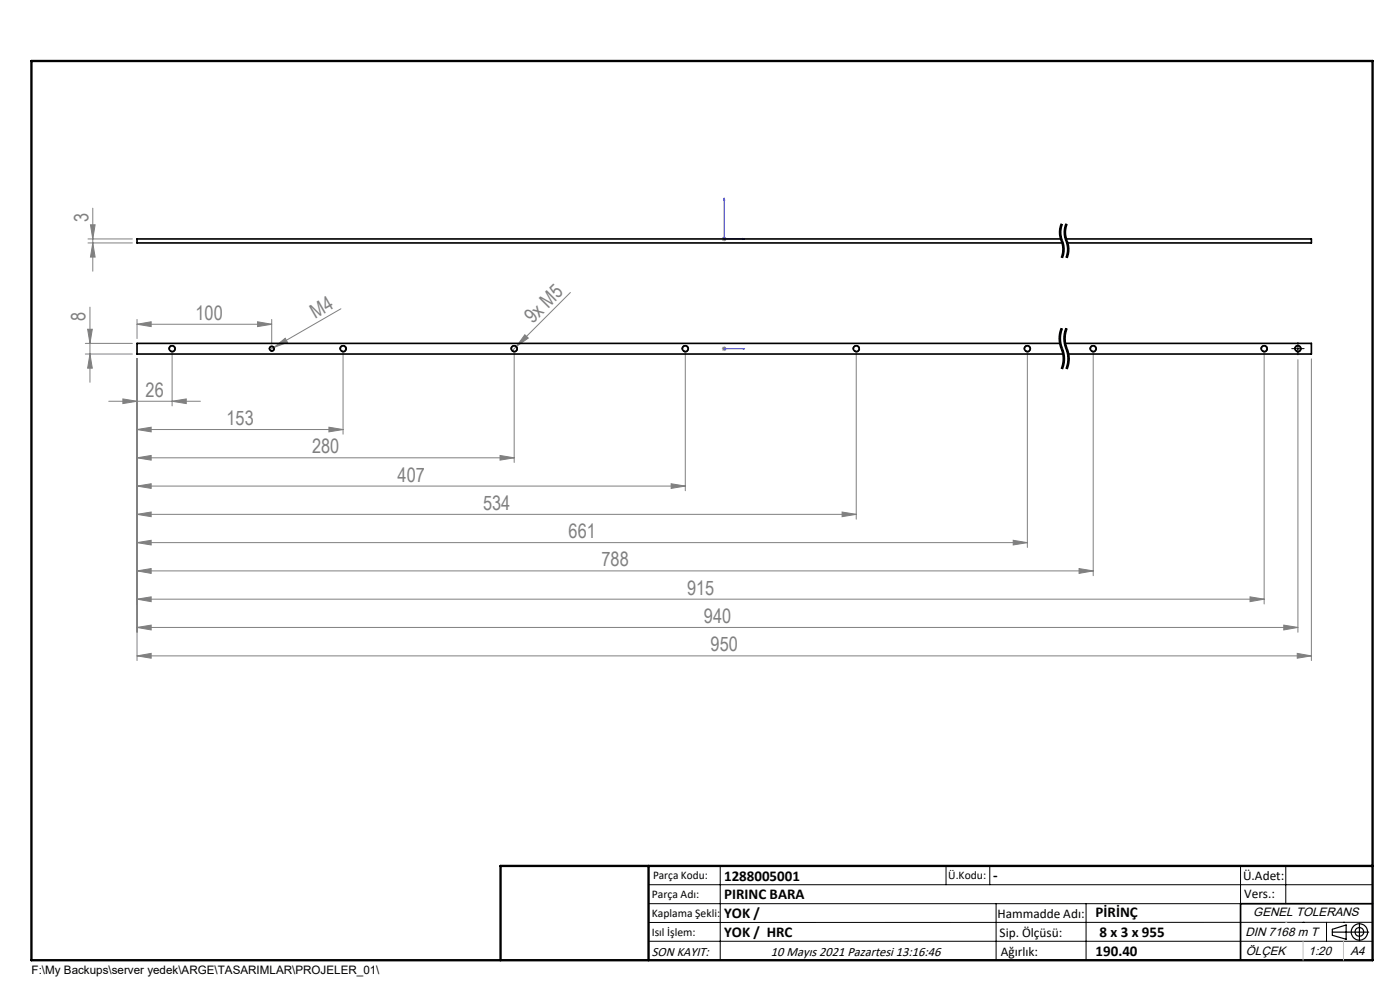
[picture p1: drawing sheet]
<svg xmlns="http://www.w3.org/2000/svg" width="297mm" height="210mm" viewBox="0 0 297 210" stroke-linecap="round" stroke-linejoin="round" font-family="sans-serif">
<g fill="none" stroke="#000" stroke-width=".21">
<path d="M224.9 48l-.1 1.9 .6 2.1M225.1 47.4l-.2 .6M225.1 49.9l.3 1M225.3 47.5a4.8 4.8 0 0 0 .1 3.9l.2 1.8-.3 1.5M225.3 52l.1 .6M225.4 50.9v.1zM225.4 47.5l-.3 1.2v1.2M225.4 51l.1 .3M225.4 52.6v.6M225.4 53.2l-.3 1.4M225.5 51.3l.3 1.9-.4 1.6M225.9 48a6.2 6.2 0 0 0 .5 4"/>
<path d="M226.1 47.4l-.2 .6M226.1 49.9l.4 1.4M226.3 47.5a5.7 5.7 0 0 0 .2 4.5l.1 1.5-.3 1.2M226.3 52l.1 1.2-.3 1.4M226.4 47.5l-.3 1.2v1.2M226.5 51.3l.3 1.9-.4 1.6M35.8 74.1a.72 .72 0 0 1 .6-.8 .72 .72 0 0 1 .8 .7 .72 .72 0 0 1-.9 .7M57.1 74.1a.57 .57 0 0 1 .6-.7 .57 .57 0 0 1 .5 .7 .57 .57 0 0 1-.7 .4M72.1 74.1a.71 .71 0 0 1 .7-.8 .71 .71 0 0 1 .7 .8 .71 .71 0 0 1-.9 .6M108.4 74.1a.72 .72 0 0 1 .6-.8 .72 .72 0 0 1 .8 .7 .72 .72 0 0 1-.9 .7M144.7 74.1a.72 .72 0 0 1 .6-.8 .72 .72 0 0 1 .8 .8 .72 .72 0 0 1-.9 .6M181 74.1a.71 .71 0 0 1 .6-.8 .71 .71 0 0 1 .8 .8 .71 .71 0 0 1-.9 .6"/>
<path d="M217.2 74.1a.72 .72 0 0 1 .7-.8 .72 .72 0 0 1 .8 .7 .72 .72 0 0 1-.9 .7M224.7 72.3l.3 1.4M225 73.7l.2 .6M225 71.6l.1 1 .3 1.1M225.1 69.6l-.4 1.3v1.4M225.2 74.3l.1 .3M225.3 69.6a6 6 0 0 0 .2 5l.2 1.7-.4 2M225.3 74.6l.1 .4M225.4 73.7v.2zM225.4 75v.3M225.4 69.7l-.4 1.9M225.4 73.9l.3 .6"/>
<path d="M225.4 75.3v1.6M225.4 76.9l-.3 1.3M225.7 77.7l-.3 .6M225.7 74.6l.1 .6M225.7 72.3l.3 1.4M225.8 77l-.1 .7M225.8 75.2v1.8M226 73.7l.2 .6M226 71.6l.1 1.3 .6 1.6M226.1 69.6l-.4 1.3v1.4M226.2 74.3l.1 .3M226.3 69.6a6 6 0 0 0 .2 5l.2 1.7-.4 2"/>
<path d="M226.3 74.6l.1 .4M226.4 75v.3M226.4 69.7l-.4 1.9M226.4 75.3v1.6M226.4 76.9l-.3 1.3M226.7 77.7l-.3 .6M226.7 74.6l.1 .6M226.8 77l-.1 .7M226.8 75.2v1.8M231.2 74.1a.72 .72 0 0 1 .7-.8 .72 .72 0 0 1 .7 .8 .72 .72 0 0 1-.9 .6M267.5 74.1a.71 .71 0 0 1 .7-.8 .71 .71 0 0 1 .7 .8 .71 .71 0 0 1-.9 .6M274.6 74h1.4"/>
<path d="M274.6 74.1a.72 .72 0 0 1 .7-.8 .72 .72 0 0 1 .8 .8 .72 .72 0 0 1-1 .6M275.3 73.3v1.4M137.6 187.7h153.6M137.6 191.7h153.6M137.6 199.7h153.6M152.8 183.7v20M200.7 183.7v4M210 183.7v4M211.3 191.7v12M230.4 191.7v12M263.2 183.7v20M272.8 183.7v8"/>
<path d="M276.4 195.6h.1M281.4 195.6v4.1M285 195.6h.1M291.2 195.6l-153.6 .1"/>
</g>
<path d="M225.3 47.5a4.7 4.7 0 0 0 0 3.6M225.3 51.1a4.7 4.7 0 0 1 0 3.6M226.3 47.5a4.7 4.7 0 0 0 0 3.6M226.3 51.1a4.7 4.7 0 0 1 0 3.6" fill="none" stroke="#000" stroke-width=".21" stroke-dasharray="6.3 1.3 1.3 1.3" stroke-linecap="butt"/>
<path d="M225.3 69.6a5.6 5.6 0 0 0 0 4.4M225.3 74a5.6 5.6 0 0 1 0 4.3M226.3 69.6a5.6 5.6 0 0 0 0 4.4M226.3 74a5.6 5.6 0 0 1 0 4.3" fill="none" stroke="#000" stroke-width=".21" stroke-dasharray="6.3 1.3 1.3 1.3" stroke-dashoffset="6" stroke-linecap="butt"/>
<g fill="none" stroke="#000" stroke-width=".25">
<path d="M282.6 197.7h7.8M282.6 197.1l3-.9v3l-3-.8zM288.4 195.8v3.8M106.2 203.7h185"/>
<circle cx="288.4" cy="197.7" r="1.74"/>
<circle cx="288.4" cy="197.7" r=".93"/>
</g>
<path d="M153.6 42l.1 .4h-.2zM153.6 42v8.7h4.4M157.6 50.6l.4 .1-.4 .1zM153.5 74h.2zM153.6 74h.1M153.6 74h4.4M158 74h-.4h.4" fill="none" stroke="#00f" stroke-width=".21"/>
<g fill="none" stroke="#808080" stroke-width=".21">
<path d="M18.7 50.7h9.4M18.7 51.5h9.4M19.2 47.7h1l-.5 3zM19.7 51.5l.5 3h-1zM19.7 44.2v13.3M153.1 50.7h1M153.3 50.3l.7 .7M153.6 50.2v1M154 50.3l-.7 .7M18.1 72.8h10M18.1 75.1h10M18.6 69.8h1l-.5 3z"/>
<path d="M19.1 75.1l.5 3h-1zM19.1 65.1v16M29.1 68.8l3-.5v1zM29.1 67.8v4M29.1 76.1v64M29.1 68.8h28.5M36.5 75v11.1M54.6 68.3l3 .5-3 .5zM57.6 67.8v5.2M58.1 73.7l2.4-2 .5 .9zM58.1 73.7l-.9 .6M72.3 65.5l-14.2 8.2"/>
<path d="M72.8 75v17.1M109.1 75v23.1M111.3 71l.8 .7-2.5 1.8zM121 62l-12.4 12.5M145.4 75v29.1M153.1 74h1M153.3 73.6l.7 .7M153.6 73.5v1M154 73.6l-.7 .7M181.6 75v35.1M217.9 75v41.1M231.9 75v47.1"/>
<path d="M268.2 75v53.1M275.3 76.3v57.8M278.2 76.1v64M23.1 85.1h19.4M26.1 84.6l3 .5-3 .5zM29.1 91.1l3-.5v1zM29.1 97.1l3-.5v1zM29.1 91.1h43.7M29.1 97.1h80M36.5 85.1l3-.5v1zM69.8 90.6l3 .5-3 .5zM106.1 96.6l3 .5-3 .5z"/>
<path d="M29.1 103.1l3-.5v1zM29.1 109.1l3-.5v1zM29.1 115.1l3-.5v1zM29.1 103.1h116.3M29.1 109.1h152.5M29.1 115.1h188.8M142.4 102.6l3 .5-3 .5zM178.6 108.6l3 .5-3 .5zM214.9 114.6l3 .5-3 .5zM29.1 121.1l3-.5v1zM29.1 127.1l3-.5v1zM29.1 133.1l3-.5v1z"/>
<path d="M29.1 139.1l3-.5v1zM29.1 121.1h202.8M29.1 127.1h239.1M29.1 133.1h246.2M29.1 139.1h249.1M228.9 120.6l3 .5-3 .5zM265.2 126.6l3 .5-3 .5zM272.3 132.6l3 .5-3 .5zM275.2 138.6l3 .5-3 .5z"/>
</g>
<path d="M274.6 74h-.6M275.3 73.2v-.6M275.3 74.7v.6M276.1 74h.6" fill="none" stroke="#000" stroke-width=".21" stroke-dasharray="15.2 1.3 1.3 1.3"/>
<path d="M291.2 191.7h-28v12" fill="none" stroke="#000" stroke-width=".35"/>
<path d="M6.7 12.9h284.5v190.8h-284.5zM137.6 183.7v20M291.2 183.7h-185v20" fill="none" stroke="#000" stroke-width=".5"/>
<path d="M276.4 199.7v4M285 199.7v4" fill="none" stroke="#c0c0c0" stroke-width=".21"/>
<path d="M272.8 195.6h.1" fill="none" stroke="#c0c0c0" stroke-width=".25"/>
<g fill="#00f">
<path d="M157.6 74h.4zM153.5 74h.2z"/>
<path d="M157.6 50.6l.4 .1-.4 .1zM153.6 42l.1 .4h-.2z"/>
</g>
<g fill="#808080">
<path d="M58.1 73.7l2.4-2 .5 .9z"/>
<path d="M111.3 71l.8 .7-2.5 1.8z"/>
<path d="M26.1 84.6l3 .5-3 .5zM36.5 85.1l3-.5v1zM29.1 91.1l3-.5v1zM69.8 90.6l3 .5-3 .5zM29.1 97.1l3-.5v1zM106.1 96.6l3 .5-3 .5zM29.1 103.1l3-.5v1zM142.4 102.6l3 .5-3 .5zM29.1 109.1l3-.5v1zM178.6 108.6l3 .5-3 .5zM29.1 115.1l3-.5v1zM214.9 114.6l3 .5-3 .5zM29.1 121.1l3-.5v1zM228.9 120.6l3 .5-3 .5zM29.1 127.1l3-.5v1zM265.2 126.6l3 .5-3 .5zM29.1 133.1l3-.5v1zM272.3 132.6l3 .5-3 .5zM29.1 139.1l3-.5v1zM275.2 138.6l3 .5-3 .5zM29.1 68.8l3-.5v1zM54.6 68.3l3 .5-3 .5z"/>
<path d="M19.7 51.5l.5 3h-1zM19.2 47.7h1l-.5 3z"/>
<path d="M18.6 69.8h1l-.5 3zM19.1 75.1l.5 3h-1z"/>
</g>
<g fill="none" stroke="#000" stroke-width=".35">
<path d="M225.1 50.7h-196v.8h196.3M226.1 50.7h52.1v.8h-51.8M224.9 72.8h-195.8v2.3h196.5M225.9 72.8h52.3v2.3h-51.6"/>
<circle cx="36.5" cy="74" r=".61"/>
<circle cx="57.7" cy="74" r=".47"/>
<circle cx="72.8" cy="74" r=".6"/>
<circle cx="109.1" cy="74" r=".6"/>
<circle cx="145.4" cy="74" r=".61"/>
<circle cx="181.6" cy="74" r=".6"/>
<circle cx="217.9" cy="74" r=".61"/>
<circle cx="231.9" cy="74" r=".61"/>
<circle cx="268.2" cy="74" r=".6"/>
<circle cx="275.3" cy="74" r=".61"/>
</g>
<g font-size="4.2" fill="#808080">
<text x="18.7" y="47" transform="rotate(-90 18.7 47)">3</text>
<text x="18.1" y="68" transform="rotate(-90 18.1 68)">8</text>
<text x="41.5" y="67.8">100</text>
<text x="66.9" y="67.6" transform="rotate(-30 66.9 67.6)">M4</text>
<text x="113" y="68.8" transform="rotate(-45 113 68.8)">9x M5</text>
<text x="30.9" y="84.1">26</text>
<text x="48.1" y="90.1">153</text>
<text x="66.2" y="96.1">280</text>
<text x="84.4" y="102.1">407</text>
<text x="102.5" y="108.1">534</text>
<text x="120.6" y="114.1">661</text>
<text x="127.6" y="120.1">788</text>
<text x="145.8" y="126.1">915</text>
<text x="149.3" y="132.1">940</text>
<text x="150.8" y="138.1">950</text>
</g>
<g font-size="3.2">
<text x="153.6" y="186.8">1288005001</text>
<text x="153.6" y="190.8">PIRINC BARA</text>
<text x="210.7" y="186.6">-</text>
<text x="153.6" y="194.8">YOK /</text>
<text x="232.4" y="194.5">PİRİNÇ</text>
<text x="153.6" y="198.8">YOK / HRC</text>
<text x="232.4" y="202.8">190.40</text>
<text x="233.2" y="198.8">8 x 3 x 955</text>
</g>
<g font-size="2.8">
<text x="263.7" y="186.7">Ü.Adet:</text>
<text x="263.9" y="190.5">Vers.:</text>
<text x="211.6" y="194.8">Hammadde Adı:</text>
<text x="138.3" y="202.8">SON KAYIT:</text>
<text x="163.6" y="202.8">10 Mayıs 2021 Pazartesi 13:16:46</text>
<text x="212.1" y="198.7">Sip. Ölçüsü:</text>
<text x="212.3" y="202.7">Ağırlık:</text>
</g>
<g font-size="2.6">
<text x="265.9" y="194.4">GENEL TOLERANS</text>
<text x="264.2" y="198.5">DIN 7168 m T</text>
<text x="264.3" y="202.6">ÖLÇEK</text>
<text x="277.6" y="202.6">1:20</text>
<text x="286.5" y="202.6">A4</text>
</g>
<g font-size="2.5">
<text x="138.3" y="190.5">Parça Adı:</text>
<text x="138.5" y="186.5">Parça Kodu:</text>
<text x="201.2" y="186.5">Ü.Kodu:</text>
<text x="138.3" y="194.5">Kaplama Şekli:</text>
<text x="138.3" y="198.6">Isıl İşlem:</text>
<text x="6.7" y="206.7">F:\My Backups\server yedek\ARGE\TASARIMLAR\PROJELER_01\</text>
</g>
</svg>
